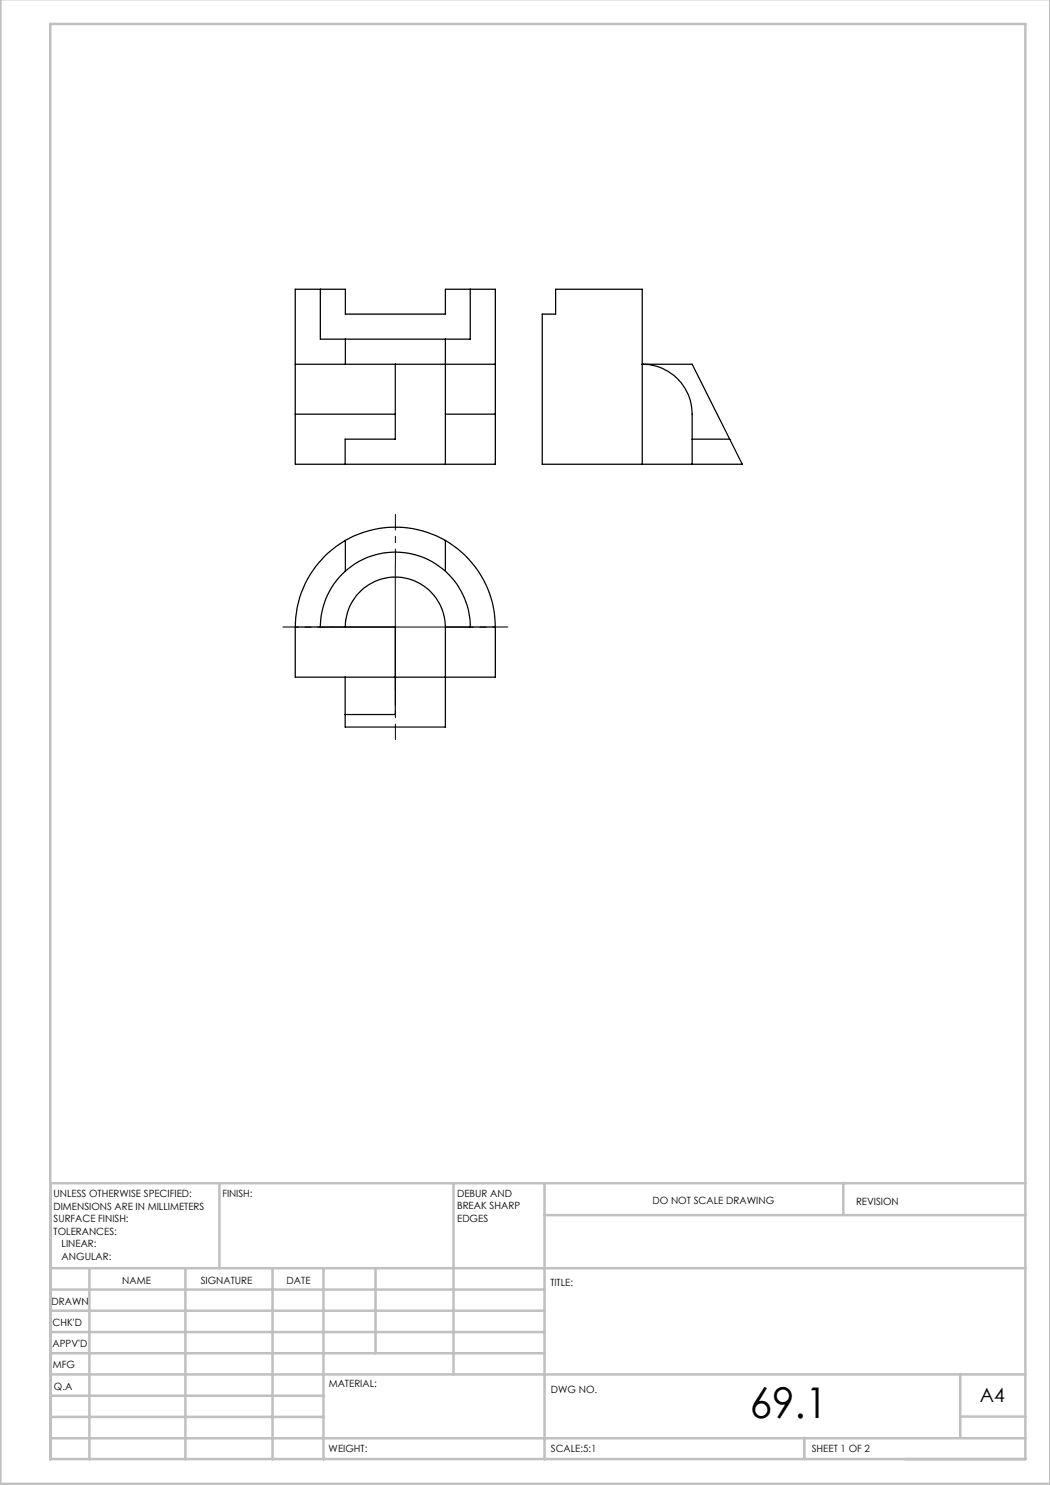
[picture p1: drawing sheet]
<svg xmlns="http://www.w3.org/2000/svg" width="210mm" height="297mm" viewBox="0 0 210 297" stroke-linecap="round" stroke-linejoin="round" font-family="sans-serif">
<path d="M79.1 112.9v-10M66.6 125.4h-10M79.1 137.9v10M91.6 125.4h10" fill="none" stroke="#000" stroke-width=".2" stroke-dasharray="15.2 1.3 1.3 1.3" stroke-dashoffset="12.1"/>
<path d="M79.1 112.9v25M66.6 125.4h24.9" fill="none" stroke="#000" stroke-width=".2"/>
<g fill="none" stroke="#c0c0c0" stroke-width=".5">
<path d="M.1 -.1v296.9h209.9v-296.9M10.1 4.8h195v287h-195zM43.9 236.6v17M90.7 236.6v38.3M108.9 236.6v55.3M168.7 236.6v6.3M205.1 236.6h-195v55.3M10.1 253.6h195M10.1 257.9h98.8M17.9 253.6v38.3M37.1 253.6v38.3M54.5 253.6v38.3"/>
<path d="M64.7 253.6v38.3M75.1 253.6v17M108.9 243h96.2M10.1 270.6h98.8M10.1 266.4h98.8M10.1 262.1h98.8M10.1 279.1h54.6M10.1 274.9h195M192.1 274.8v12.7M10.1 287.7h195M10.1 283.4h54.6M160.9 287.5v4.3"/>
<path d="M192.1 283.3h13"/>
</g>
<g fill="none" stroke="#000" stroke-width=".25">
<path d="M64.1 57.9h5v4.9h20v-4.9h5M64.1 57.9h-5v14.9M64.1 57.9v9.9h5M94.1 57.9h5v14.9M94.1 57.9v9.9h-5M111.1 57.9h17.3v34.9h-20v-30h2.7zM59.1 72.8v10M59.1 72.8h40M69.1 67.8h20M69.1 67.8v5M79.1 72.8v15h-10.1v5M89.1 67.8v25"/>
<path d="M99.1 72.8v10M59.1 82.8v10h40v-10M59.1 82.8h20M89.1 82.8h10M138.4 87.8h7.5M145.9 87.8l-7.5-15h-10a10 10 0 0 1 10 10v10M145.9 87.8l2.5 5h-20M69.1 114.2a15 15 0 0 0-5 11.2M69.1 108.1a20 20 0 0 0-10 17.3M69.1 114.2a15 15 0 0 1 20 0M69.1 108.1a20.2 20.2 0 0 1 20 0M69.1 108.1v6.1"/>
<path d="M89.1 114.2a15.2 15.2 0 0 1 5 11.2M89.1 108.1a20.1 20.1 0 0 1 10 17.3M89.1 108.1v6.1M59.1 125.4v10h40v-10M59.1 125.4h20v17.5h-10.1M69.1 125.4a10 10 0 0 1 10-10 10 10 0 0 1 10 10M89.1 125.4v20h-20.1v-10M89.1 125.4h10"/>
</g>
<text font-size="8.5" x="150" y="283.5">69.1</text>
<text font-size="3.9" x="196" y="280.4">A4</text>
<g font-size="2">
<text x="10.7" y="239.5">UNLESS OTHERWISE SPECIFIED:</text>
<text x="44.5" y="239.5">FINISH:</text>
<text x="91.4" y="239.4">DEBUR AND</text>
<text x="10.7" y="242">DIMENSIONS ARE IN MILLIMETERS</text>
<text x="10.7" y="244.5">SURFACE FINISH:</text>
<text x="91.4" y="241.9">BREAK SHARP</text>
<text x="91.4" y="244.4">EDGES</text>
<text x="130.5" y="240.8">DO NOT SCALE DRAWING</text>
<text x="171.2" y="241">REVISION</text>
<text x="10.7" y="247">TOLERANCES:</text>
<text x="12.3" y="249.5">LINEAR:</text>
<text x="12.3" y="252">ANGULAR:</text>
<text x="24.4" y="256.9">NAME</text>
<text x="40.1" y="256.8">SIGNATURE</text>
<text x="57.3" y="256.8">DATE</text>
<text x="110.1" y="257.1">TITLE:</text>
<text x="10.3" y="260.9">DRAWN</text>
<text x="10.5" y="269.3">APPV'D</text>
<text x="10.5" y="265.2">CHK'D</text>
<text x="10.6" y="273.6">MFG</text>
<text x="10.8" y="278">Q.A</text>
<text x="65.8" y="277.4">MATERIAL:</text>
<text x="110.2" y="278.5">DWG NO.</text>
<text x="65.7" y="290.4">WEIGHT:</text>
<text x="110.2" y="290.5">SCALE:5:1</text>
<text x="162.4" y="290.4">SHEET 1 OF 2</text>
</g>
</svg>
